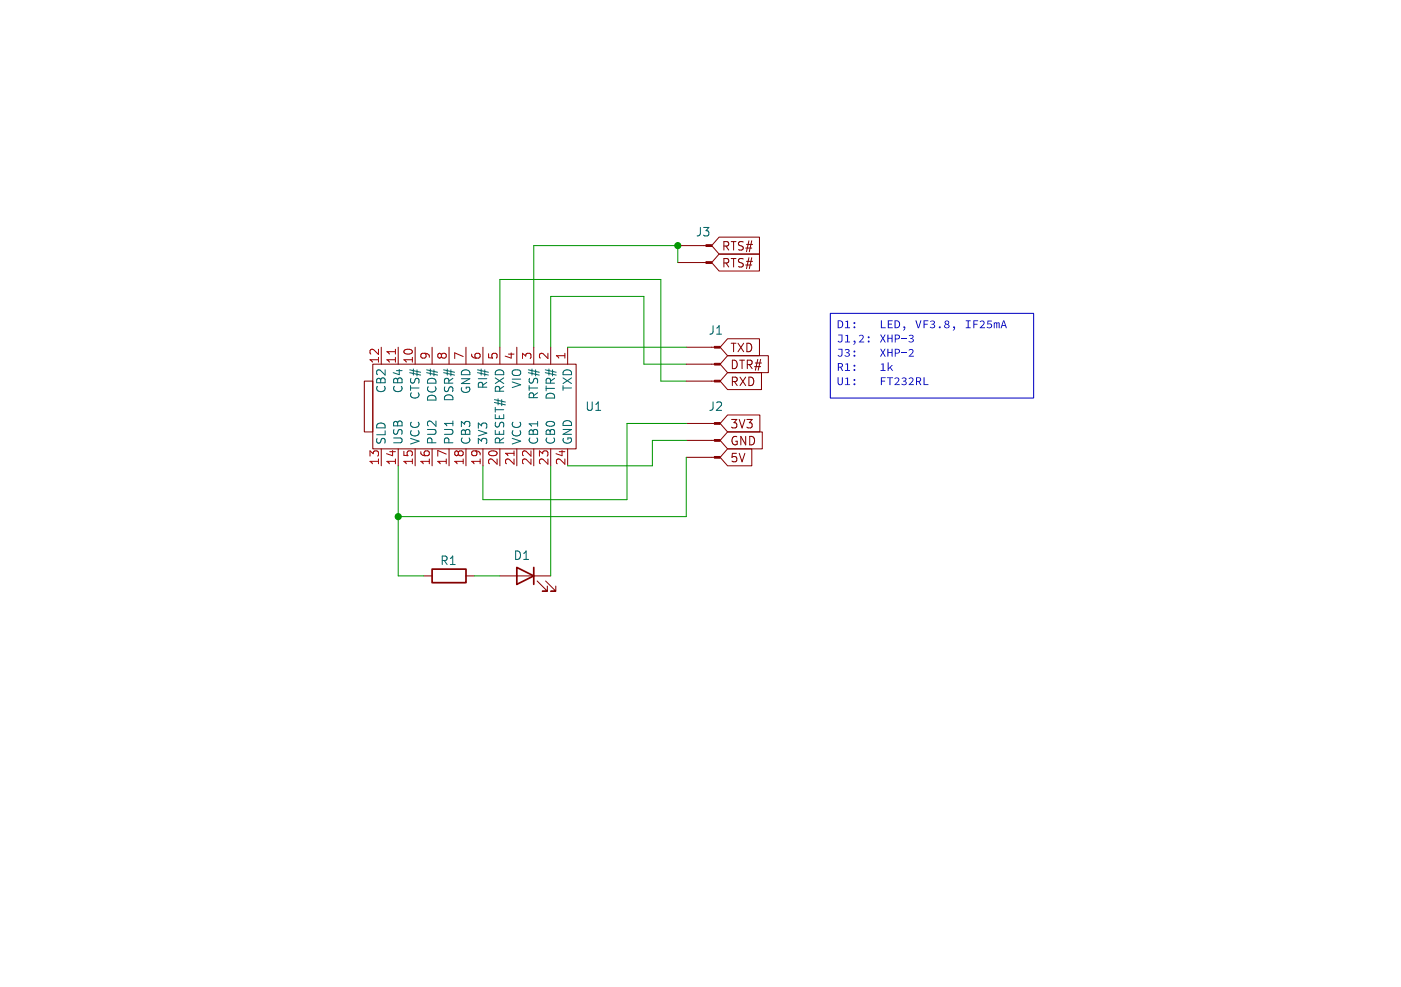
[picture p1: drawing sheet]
(kicad_sch
 (version 20231120)
 (generator "eeschema")
 (generator_version "8.0")
 (paper "A5")
 (lib_symbols
  (symbol "Connector:Conn_01x02_Pin"
   (pin_numbers hide)
   (pin_names
    (offset 1.016) hide) (exclude_from_sim no) (in_bom yes) (on_board yes)
   (property "Reference" "J" (at 0 2.54 0) (effects (font (size 1.27 1.27))))
   (property "Value" "Conn_01x02_Pin" (at 0 -5.08 0) (effects (font (size 1.27 1.27))))
   (property "Footprint" "" (at 0 0 0) (effects (font (size 1.27 1.27)) (hide yes)))
   (property "Datasheet" "~" (at 0 0 0) (effects (font (size 1.27 1.27)) (hide yes)))
   (property "Description" "Generic connector, single row, 01x02, script generated" (at 0 0 0) (effects (font (size 1.27 1.27)) (hide yes)))
   (property "ki_locked" "" (at 0 0 0) (effects (font (size 1.27 1.27))))
   (symbol "Conn_01x02_Pin_1_1"
    (polyline (pts (xy 1.27 -2.54) (xy 0.8636 -2.54)) (stroke (width 0.1524) (type default)) (fill (type none)))
    (polyline (pts (xy 1.27 0) (xy 0.8636 0)) (stroke (width 0.1524) (type default)) (fill (type none)))
    (rectangle (start 0.8636 -2.413) (end 0 -2.667) (stroke (width 0.1524) (type default)) (fill (type outline)))
    (rectangle (start 0.8636 0.127) (end 0 -0.127) (stroke (width 0.1524) (type default)) (fill (type outline)))
    (pin passive line (at 5.08 0 180) (length 3.81) (name "Pin_1" (effects (font (size 1.27 1.27)))) (number "1" (effects (font (size 1.27 1.27)))))
    (pin passive line (at 5.08 -2.54 180) (length 3.81) (name "Pin_2" (effects (font (size 1.27 1.27)))) (number "2" (effects (font (size 1.27 1.27)))))))
  (symbol "Connector:Conn_01x03_Pin"
   (pin_numbers hide)
   (pin_names
    (offset 1.016) hide) (exclude_from_sim no) (in_bom yes) (on_board yes)
   (property "Reference" "J" (at 0 5.08 0) (effects (font (size 1.27 1.27))))
   (property "Value" "Conn_01x03_Pin" (at 0 -5.08 0) (effects (font (size 1.27 1.27))))
   (property "Footprint" "" (at 0 0 0) (effects (font (size 1.27 1.27)) (hide yes)))
   (property "Datasheet" "~" (at 0 0 0) (effects (font (size 1.27 1.27)) (hide yes)))
   (property "Description" "Generic connector, single row, 01x03, script generated" (at 0 0 0) (effects (font (size 1.27 1.27)) (hide yes)))
   (property "ki_locked" "" (at 0 0 0) (effects (font (size 1.27 1.27))))
   (symbol "Conn_01x03_Pin_1_1"
    (polyline (pts (xy 1.27 -2.54) (xy 0.8636 -2.54)) (stroke (width 0.1524) (type default)) (fill (type none)))
    (polyline (pts (xy 1.27 0) (xy 0.8636 0)) (stroke (width 0.1524) (type default)) (fill (type none)))
    (polyline (pts (xy 1.27 2.54) (xy 0.8636 2.54)) (stroke (width 0.1524) (type default)) (fill (type none)))
    (rectangle (start 0.8636 -2.413) (end 0 -2.667) (stroke (width 0.1524) (type default)) (fill (type outline)))
    (rectangle (start 0.8636 0.127) (end 0 -0.127) (stroke (width 0.1524) (type default)) (fill (type outline)))
    (rectangle (start 0.8636 2.667) (end 0 2.413) (stroke (width 0.1524) (type default)) (fill (type outline)))
    (pin passive line (at 5.08 2.54 180) (length 3.81) (name "Pin_1" (effects (font (size 1.27 1.27)))) (number "1" (effects (font (size 1.27 1.27)))))
    (pin passive line (at 5.08 0 180) (length 3.81) (name "Pin_2" (effects (font (size 1.27 1.27)))) (number "2" (effects (font (size 1.27 1.27)))))
    (pin passive line (at 5.08 -2.54 180) (length 3.81) (name "Pin_3" (effects (font (size 1.27 1.27)))) (number "3" (effects (font (size 1.27 1.27)))))))
  (symbol "Device:LED"
   (pin_numbers hide)
   (pin_names
    (offset 1.016) hide) (exclude_from_sim no) (in_bom yes) (on_board yes)
   (property "Reference" "D" (at 0 2.54 0) (effects (font (size 1.27 1.27))))
   (property "Value" "LED" (at 0 -2.54 0) (effects (font (size 1.27 1.27))))
   (property "Footprint" "" (at 0 0 0) (effects (font (size 1.27 1.27)) (hide yes)))
   (property "Datasheet" "~" (at 0 0 0) (effects (font (size 1.27 1.27)) (hide yes)))
   (property "Description" "Light emitting diode" (at 0 0 0) (effects (font (size 1.27 1.27)) (hide yes)))
   (symbol "LED_0_1"
    (polyline (pts (xy -1.27 -1.27) (xy -1.27 1.27)) (stroke (width 0.254) (type default)) (fill (type none)))
    (polyline (pts (xy -1.27 0) (xy 1.27 0)) (stroke (width 0) (type default)) (fill (type none)))
    (polyline (pts (xy 1.27 -1.27) (xy 1.27 1.27) (xy -1.27 0) (xy 1.27 -1.27)) (stroke (width 0.254) (type default)) (fill (type none)))
    (polyline (pts (xy -3.048 -0.762) (xy -4.572 -2.286) (xy -3.81 -2.286) (xy -4.572 -2.286) (xy -4.572 -1.524)) (stroke (width 0) (type default)) (fill (type none)))
    (polyline (pts (xy -1.778 -0.762) (xy -3.302 -2.286) (xy -2.54 -2.286) (xy -3.302 -2.286) (xy -3.302 -1.524)) (stroke (width 0) (type default)) (fill (type none))))
   (symbol "LED_1_1"
    (pin passive line (at -3.81 0 0) (length 2.54) (name "K" (effects (font (size 1.27 1.27)))) (number "1" (effects (font (size 1.27 1.27)))))
    (pin passive line (at 3.81 0 180) (length 2.54) (name "A" (effects (font (size 1.27 1.27)))) (number "2" (effects (font (size 1.27 1.27)))))))
  (symbol "Device:R"
   (pin_numbers hide)
   (pin_names
    (offset 0)) (exclude_from_sim no) (in_bom yes) (on_board yes)
   (property "Reference" "R" (at 2.032 0 90) (effects (font (size 1.27 1.27))))
   (property "Value" "R" (at 0 0 90) (effects (font (size 1.27 1.27))))
   (property "Footprint" "" (at -1.778 0 90) (effects (font (size 1.27 1.27)) (hide yes)))
   (property "Datasheet" "~" (at 0 0 0) (effects (font (size 1.27 1.27)) (hide yes)))
   (property "Description" "Resistor" (at 0 0 0) (effects (font (size 1.27 1.27)) (hide yes)))
   (symbol "R_0_1"
    (rectangle (start -1.016 -2.54) (end 1.016 2.54) (stroke (width 0.254) (type default)) (fill (type none))))
   (symbol "R_1_1"
    (pin passive line (at 0 3.81 270) (length 1.27) (name "~" (effects (font (size 1.27 1.27)))) (number "1" (effects (font (size 1.27 1.27)))))
    (pin passive line (at 0 -3.81 90) (length 1.27) (name "~" (effects (font (size 1.27 1.27)))) (number "2" (effects (font (size 1.27 1.27)))))))
  (symbol "Ore:FT232RL_AKI" (exclude_from_sim no) (in_bom yes) (on_board yes)
   (property "Reference" "US" (at 0 0 0) (effects (font (size 1.27 1.27))))
   (property "Value" "" (at 0 0 0) (effects (font (size 1.27 1.27))))
   (property "Footprint" "" (at 0 0 0) (effects (font (size 1.27 1.27)) (hide yes)))
   (property "Datasheet" "" (at 0 0 0) (effects (font (size 1.27 1.27)) (hide yes)))
   (property "Description" "" (at 0 0 0) (effects (font (size 1.27 1.27)) (hide yes)))
   (symbol "FT232RL_AKI_0_1"
    (rectangle (start -6.35 34.29) (end 6.35 3.81) (stroke (width 0) (type default)) (fill (type none)))
    (rectangle (start -3.81 3.81) (end 3.81 2.54) (stroke (width 0) (type default)) (fill (type none))))
   (symbol "FT232RL_AKI_1_1"
    (pin output line (at -8.89 33.02 0) (length 2.54) (name "TXD" (effects (font (size 1.27 1.27)))) (number "1" (effects (font (size 1.27 1.27)))))
    (pin unspecified line (at -8.89 10.16 0) (length 2.54) (name "CTS#" (effects (font (size 1.27 1.27)))) (number "10" (effects (font (size 1.27 1.27)))))
    (pin unspecified line (at -8.89 7.62 0) (length 2.54) (name "CB4" (effects (font (size 1.27 1.27)))) (number "11" (effects (font (size 1.27 1.27)))))
    (pin unspecified line (at -8.89 5.08 0) (length 2.54) (name "CB2" (effects (font (size 1.27 1.27)))) (number "12" (effects (font (size 1.27 1.27)))))
    (pin unspecified line (at 8.89 5.08 180) (length 2.54) (name "SLD" (effects (font (size 1.27 1.27)))) (number "13" (effects (font (size 1.27 1.27)))))
    (pin unspecified line (at 8.89 7.62 180) (length 2.54) (name "USB" (effects (font (size 1.27 1.27)))) (number "14" (effects (font (size 1.27 1.27)))))
    (pin unspecified line (at 8.89 10.16 180) (length 2.54) (name "VCC" (effects (font (size 1.27 1.27)))) (number "15" (effects (font (size 1.27 1.27)))))
    (pin unspecified line (at 8.89 12.7 180) (length 2.54) (name "PU2" (effects (font (size 1.27 1.27)))) (number "16" (effects (font (size 1.27 1.27)))))
    (pin unspecified line (at 8.89 15.24 180) (length 2.54) (name "PU1" (effects (font (size 1.27 1.27)))) (number "17" (effects (font (size 1.27 1.27)))))
    (pin unspecified line (at 8.89 17.78 180) (length 2.54) (name "CB3" (effects (font (size 1.27 1.27)))) (number "18" (effects (font (size 1.27 1.27)))))
    (pin unspecified line (at 8.89 20.32 180) (length 2.54) (name "3V3" (effects (font (size 1.27 1.27)))) (number "19" (effects (font (size 1.27 1.27)))))
    (pin unspecified line (at -8.89 30.48 0) (length 2.54) (name "DTR#" (effects (font (size 1.27 1.27)))) (number "2" (effects (font (size 1.27 1.27)))))
    (pin unspecified line (at 8.89 22.86 180) (length 2.54) (name "RESET#" (effects (font (size 1.27 1.27)))) (number "20" (effects (font (size 1.27 1.27)))))
    (pin unspecified line (at 8.89 25.4 180) (length 2.54) (name "VCC" (effects (font (size 1.27 1.27)))) (number "21" (effects (font (size 1.27 1.27)))))
    (pin unspecified line (at 8.89 27.94 180) (length 2.54) (name "CB1" (effects (font (size 1.27 1.27)))) (number "22" (effects (font (size 1.27 1.27)))))
    (pin unspecified line (at 8.89 30.48 180) (length 2.54) (name "CB0" (effects (font (size 1.27 1.27)))) (number "23" (effects (font (size 1.27 1.27)))))
    (pin unspecified line (at 8.89 33.02 180) (length 2.54) (name "GND" (effects (font (size 1.27 1.27)))) (number "24" (effects (font (size 1.27 1.27)))))
    (pin unspecified line (at -8.89 27.94 0) (length 2.54) (name "RTS#" (effects (font (size 1.27 1.27)))) (number "3" (effects (font (size 1.27 1.27)))))
    (pin unspecified line (at -8.89 25.4 0) (length 2.54) (name "VIO" (effects (font (size 1.27 1.27)))) (number "4" (effects (font (size 1.27 1.27)))))
    (pin unspecified line (at -8.89 22.86 0) (length 2.54) (name "RXD" (effects (font (size 1.27 1.27)))) (number "5" (effects (font (size 1.27 1.27)))))
    (pin unspecified line (at -8.89 20.32 0) (length 2.54) (name "RI#" (effects (font (size 1.27 1.27)))) (number "6" (effects (font (size 1.27 1.27)))))
    (pin unspecified line (at -8.89 17.78 0) (length 2.54) (name "GND" (effects (font (size 1.27 1.27)))) (number "7" (effects (font (size 1.27 1.27)))))
    (pin unspecified line (at -8.89 15.24 0) (length 2.54) (name "DSR#" (effects (font (size 1.27 1.27)))) (number "8" (effects (font (size 1.27 1.27)))))
    (pin unspecified line (at -8.89 12.7 0) (length 2.54) (name "DCD#" (effects (font (size 1.27 1.27)))) (number "9" (effects (font (size 1.27 1.27))))))))
 (junction
  (at 59.69 77.47)
  (diameter 0)
  (color 0 0 0 0))
 (junction
  (at 101.6 36.83)
  (diameter 0)
  (color 0 0 0 0))
 (wire
  (pts (xy 93.98 63.5) (xy 102.87 63.5))
  (stroke (width 0) (type default)))
 (wire
  (pts (xy 99.06 41.91) (xy 99.06 57.15))
  (stroke (width 0) (type default)))
 (wire
  (pts (xy 72.39 69.85) (xy 72.39 74.93))
  (stroke (width 0) (type default)))
 (wire
  (pts (xy 59.69 77.47) (xy 59.69 86.36))
  (stroke (width 0) (type default)))
 (wire
  (pts (xy 85.09 69.85) (xy 97.79 69.85))
  (stroke (width 0) (type default)))
 (wire
  (pts (xy 80.01 36.83) (xy 101.6 36.83))
  (stroke (width 0) (type default)))
 (wire
  (pts (xy 80.01 52.07) (xy 80.01 36.83))
  (stroke (width 0) (type default)))
 (wire
  (pts (xy 93.98 74.93) (xy 93.98 63.5))
  (stroke (width 0) (type default)))
 (wire
  (pts (xy 74.93 86.36) (xy 71.12 86.36))
  (stroke (width 0) (type default)))
 (wire
  (pts (xy 82.55 52.07) (xy 82.55 44.45))
  (stroke (width 0) (type default)))
 (wire
  (pts (xy 82.55 44.45) (xy 96.52 44.45))
  (stroke (width 0) (type default)))
 (wire
  (pts (xy 82.55 69.85) (xy 82.55 86.36))
  (stroke (width 0) (type default)))
 (wire
  (pts (xy 72.39 74.93) (xy 93.98 74.93))
  (stroke (width 0) (type default)))
 (wire
  (pts (xy 59.69 77.47) (xy 102.87 77.47))
  (stroke (width 0) (type default)))
 (wire
  (pts (xy 63.5 86.36) (xy 59.69 86.36))
  (stroke (width 0) (type default)))
 (wire
  (pts (xy 85.09 52.07) (xy 102.87 52.07))
  (stroke (width 0) (type default)))
 (wire
  (pts (xy 99.06 57.15) (xy 102.87 57.15))
  (stroke (width 0) (type default)))
 (wire
  (pts (xy 96.52 54.61) (xy 102.87 54.61))
  (stroke (width 0) (type default)))
 (wire
  (pts (xy 97.79 69.85) (xy 97.79 66.04))
  (stroke (width 0) (type default)))
 (wire
  (pts (xy 101.6 36.83) (xy 101.6 39.37))
  (stroke (width 0) (type default)))
 (wire
  (pts (xy 97.79 66.04) (xy 102.87 66.04))
  (stroke (width 0) (type default)))
 (wire
  (pts (xy 102.87 77.47) (xy 102.87 68.58))
  (stroke (width 0) (type default)))
 (wire
  (pts (xy 96.52 44.45) (xy 96.52 54.61))
  (stroke (width 0) (type default)))
 (wire
  (pts (xy 74.93 52.07) (xy 74.93 41.91))
  (stroke (width 0) (type default)))
 (wire
  (pts (xy 59.69 69.85) (xy 59.69 77.47))
  (stroke (width 0) (type default)))
 (wire
  (pts (xy 74.93 41.91) (xy 99.06 41.91))
  (stroke (width 0) (type default)))
 (text_box "D1:   LED, VF3.8, IF25mA\nJ1,2: XHP-3\nJ3:   XHP-2\nR1:   1k\nU1:   FT232RL\n"
  (exclude_from_sim no)
  (at 124.46 46.99 0)
  (size 30.48 12.7)
  (stroke (width 0) (type default))
  (fill (type none))
  (effects (font
    (face "Source Code Pro") (size 1.27 1.27)) (justify left top)))
 (global_label "TXD"
  (shape input)
  (at 107.95 52.07 0)
  (fields_autoplaced yes)
  (effects (font (size 1.27 1.27)) (justify left))
  (property "Intersheetrefs" "${INTERSHEET_REFS}" (at 114.3823 52.07 0) (effects (font (size 1.27 1.27)) (justify left) (hide yes))))
 (global_label "RTS#"
  (shape input)
  (at 106.68 36.83 0)
  (fields_autoplaced yes)
  (effects (font (size 1.27 1.27)) (justify left))
  (property "Intersheetrefs" "${INTERSHEET_REFS}" (at 114.3823 36.83 0) (effects (font (size 1.27 1.27)) (justify left) (hide yes))))
 (global_label "DTR#"
  (shape input)
  (at 107.95 54.61 0)
  (fields_autoplaced yes)
  (effects (font (size 1.27 1.27)) (justify left))
  (property "Intersheetrefs" "${INTERSHEET_REFS}" (at 115.7128 54.61 0) (effects (font (size 1.27 1.27)) (justify left) (hide yes))))
 (global_label "GND"
  (shape input)
  (at 107.95 66.04 0)
  (fields_autoplaced yes)
  (effects (font (size 1.27 1.27)) (justify left))
  (property "Intersheetrefs" "${INTERSHEET_REFS}" (at 114.8057 66.04 0) (effects (font (size 1.27 1.27)) (justify left) (hide yes))))
 (global_label "3V3"
  (shape input)
  (at 107.95 63.5 0)
  (fields_autoplaced yes)
  (effects (font (size 1.27 1.27)) (justify left))
  (property "Intersheetrefs" "${INTERSHEET_REFS}" (at 114.4428 63.5 0) (effects (font (size 1.27 1.27)) (justify left) (hide yes))))
 (global_label "5V"
  (shape input)
  (at 107.95 68.58 0)
  (fields_autoplaced yes)
  (effects (font (size 1.27 1.27)) (justify left))
  (property "Intersheetrefs" "${INTERSHEET_REFS}" (at 113.2333 68.58 0) (effects (font (size 1.27 1.27)) (justify left) (hide yes))))
 (global_label "RXD"
  (shape input)
  (at 107.95 57.15 0)
  (fields_autoplaced yes)
  (effects (font (size 1.27 1.27)) (justify left))
  (property "Intersheetrefs" "${INTERSHEET_REFS}" (at 114.6847 57.15 0) (effects (font (size 1.27 1.27)) (justify left) (hide yes))))
 (global_label "RTS#"
  (shape input)
  (at 106.68 39.37 0)
  (fields_autoplaced yes)
  (effects (font (size 1.27 1.27)) (justify left))
  (property "Intersheetrefs" "${INTERSHEET_REFS}" (at 114.3823 39.37 0) (effects (font (size 1.27 1.27)) (justify left) (hide yes))))
 (symbol
  (lib_id "Device:LED")
  (at 78.74 86.36 0)
  (mirror y)
  (unit 1)
  (exclude_from_sim no)
  (in_bom yes)
  (on_board yes)
  (dnp no)
  (property "Reference" "D1" (at 78.232 83.312 0) (effects (font (size 1.27 1.27))))
  (property "Value" "LED, VF3.8, IF25mA" (at 80.3275 82.55 0) (effects (font (size 1.27 1.27)) (hide yes)))
  (property "Footprint" "" (at 78.74 86.36 0) (effects (font (size 1.27 1.27)) (hide yes)))
  (property "Datasheet" "~" (at 78.74 86.36 0) (effects (font (size 1.27 1.27)) (hide yes)))
  (property "Description" "Light emitting diode" (at 78.74 86.36 0) (effects (font (size 1.27 1.27)) (hide yes)))
  (pin "2")
  (pin "1"))
 (symbol
  (lib_id "Connector:Conn_01x03_Pin")
  (at 107.95 54.61 0)
  (mirror y)
  (unit 1)
  (exclude_from_sim no)
  (in_bom yes)
  (on_board yes)
  (dnp no)
  (property "Reference" "J1" (at 107.315 49.53 0) (effects (font (size 1.27 1.27))))
  (property "Value" "XHP-3" (at 107.315 49.53 0) (effects (font (size 1.27 1.27)) (hide yes)))
  (property "Footprint" "" (at 107.95 54.61 0) (effects (font (size 1.27 1.27)) (hide yes)))
  (property "Datasheet" "~" (at 107.95 54.61 0) (effects (font (size 1.27 1.27)) (hide yes)))
  (property "Description" "Generic connector, single row, 01x03, script generated" (at 107.95 54.61 0) (effects (font (size 1.27 1.27)) (hide yes)))
  (pin "3")
  (pin "2")
  (pin "1"))
 (symbol
  (lib_id "Connector:Conn_01x02_Pin")
  (at 106.68 36.83 0)
  (mirror y)
  (unit 1)
  (exclude_from_sim no)
  (in_bom yes)
  (on_board yes)
  (dnp no)
  (property "Reference" "J3" (at 105.41 34.798 0) (effects (font (size 1.27 1.27))))
  (property "Value" "XHP-2" (at 106.045 34.29 0) (effects (font (size 1.27 1.27)) (hide yes)))
  (property "Footprint" "" (at 106.68 36.83 0) (effects (font (size 1.27 1.27)) (hide yes)))
  (property "Datasheet" "~" (at 106.68 36.83 0) (effects (font (size 1.27 1.27)) (hide yes)))
  (property "Description" "Generic connector, single row, 01x02, script generated" (at 106.68 36.83 0) (effects (font (size 1.27 1.27)) (hide yes)))
  (pin "2")
  (pin "1"))
 (symbol
  (lib_id "Ore:FT232RL_AKI")
  (at 52.07 60.96 270)
  (unit 1)
  (exclude_from_sim no)
  (in_bom yes)
  (on_board yes)
  (dnp no)
  (fields_autoplaced yes)
  (property "Reference" "U1" (at 87.63 60.9599 90) (effects (font (size 1.27 1.27)) (justify left)))
  (property "Value" "FT232RL" (at 87.63 62.23 90) (effects (font (size 1.27 1.27)) (justify left) (hide yes)))
  (property "Footprint" "" (at 52.07 60.96 0) (effects (font (size 1.27 1.27)) (hide yes)))
  (property "Datasheet" "" (at 52.07 60.96 0) (effects (font (size 1.27 1.27)) (hide yes)))
  (property "Description" "" (at 52.07 60.96 0) (effects (font (size 1.27 1.27)) (hide yes)))
  (pin "1")
  (pin "10")
  (pin "11")
  (pin "12")
  (pin "13")
  (pin "14")
  (pin "15")
  (pin "16")
  (pin "17")
  (pin "18")
  (pin "19")
  (pin "2")
  (pin "20")
  (pin "21")
  (pin "22")
  (pin "23")
  (pin "24")
  (pin "3")
  (pin "4")
  (pin "5")
  (pin "6")
  (pin "7")
  (pin "8")
  (pin "9"))
 (symbol
  (lib_id "Device:R")
  (at 67.31 86.36 90)
  (unit 1)
  (exclude_from_sim no)
  (in_bom yes)
  (on_board yes)
  (dnp no)
  (property "Reference" "R1" (at 68.58 84.074 90) (effects (font (size 1.27 1.27)) (justify left)))
  (property "Value" "1k" (at 68.5799 83.82 0) (effects (font (size 1.27 1.27)) (justify left) (hide yes)))
  (property "Footprint" "" (at 67.31 88.138 90) (effects (font (size 1.27 1.27)) (hide yes)))
  (property "Datasheet" "~" (at 67.31 86.36 0) (effects (font (size 1.27 1.27)) (hide yes)))
  (property "Description" "Resistor" (at 67.31 86.36 0) (effects (font (size 1.27 1.27)) (hide yes)))
  (pin "1")
  (pin "2"))
 (symbol
  (lib_id "Connector:Conn_01x03_Pin")
  (at 107.95 66.04 0)
  (mirror y)
  (unit 1)
  (exclude_from_sim no)
  (in_bom yes)
  (on_board yes)
  (dnp no)
  (property "Reference" "J2" (at 107.315 60.96 0) (effects (font (size 1.27 1.27))))
  (property "Value" "XHP-3" (at 107.315 60.96 0) (effects (font (size 1.27 1.27)) (hide yes)))
  (property "Footprint" "" (at 107.95 66.04 0) (effects (font (size 1.27 1.27)) (hide yes)))
  (property "Datasheet" "~" (at 107.95 66.04 0) (effects (font (size 1.27 1.27)) (hide yes)))
  (property "Description" "Generic connector, single row, 01x03, script generated" (at 107.95 66.04 0) (effects (font (size 1.27 1.27)) (hide yes)))
  (pin "3")
  (pin "2")
  (pin "1"))
 (sheet_instances
  (path ""
   (page "1"))))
